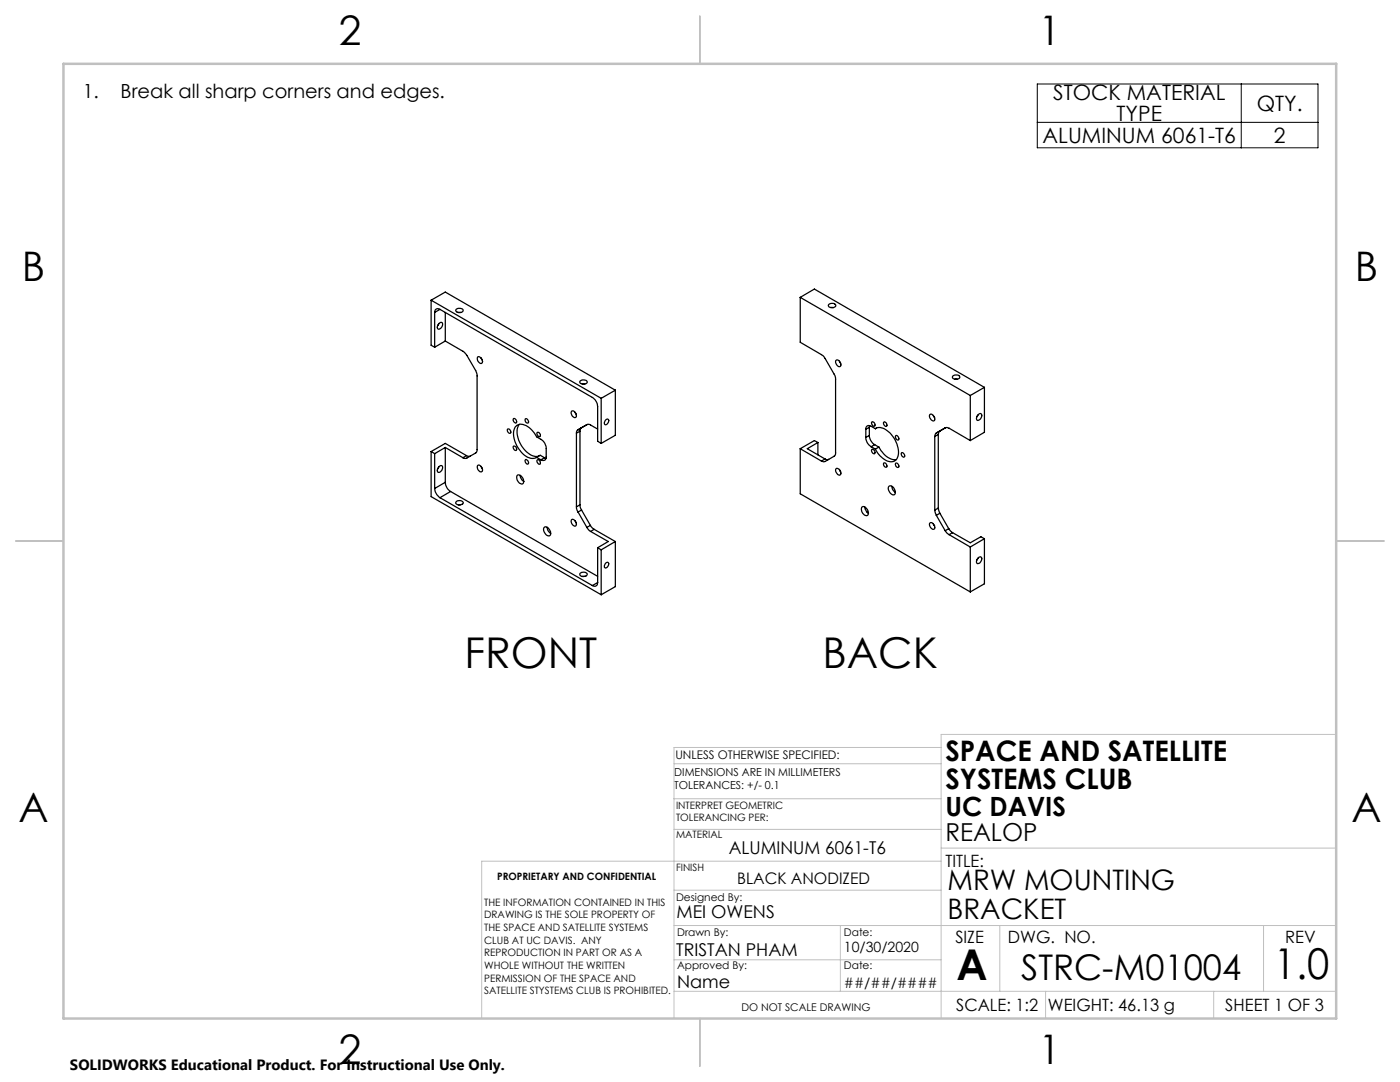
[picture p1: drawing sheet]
<svg xmlns="http://www.w3.org/2000/svg" width="279mm" height="216mm" viewBox="0 0 279 216" stroke-linecap="round" stroke-linejoin="round" font-family="sans-serif">
<path d="M207 16.8h56v12.7h-56zM247.7 16.8v12.7M207 24.4h56" fill="none" stroke="#000" stroke-width=".2"/>
<g fill="none" stroke="#c0c0c0" stroke-width=".2">
<path d="M134.5 159.4h53.3M134.5 152.4h53.3M187.8 149.2h-53.3v54M266.7 146.5h-78.9v56.7M134.5 177.6h53.3M134.5 165.5h53.3M187.8 169.2h78.9M187.8 171.8h-91.7v31.4M134.5 197.8h132.2M134.5 184.7h132.2M134.5 191.5h53.3M167.7 184.7v13.1"/>
<path d="M199.5 184.7v13.1M208.7 197.8v5.4M242.2 197.8v5.4M252.2 184.7v13.1"/>
</g>
<path d="M139.7 3.2v9.5M3.1 107.9h9.6M266.7 107.9h9.5M139.7 203.2v9.6" fill="none" stroke="#c0c0c0" stroke-width=".25"/>
<path d="M12.7 12.7h254v190.5h-254z" fill="none" stroke="#c0c0c0" stroke-width=".5"/>
<g fill="none" stroke="#000" stroke-width=".25">
<path d="M86 59.9l34 19.6M86 59.9v9l.7 .4M86 59.9l2.9-1.6 33.9 19.6M159.7 59.3v9l4.7 2.8 2.2 3.8 .2 .5v15.2l-.4 .5-1.7 1h-.3l-.5-.1M159.7 59.3l2.8-1.6 34 19.6M159.7 59.3l33.9 19.6M86.7 62.3v7M87.6 64.6l-.3 .4M87.6 64.5a.4 .4 0 0 1 .6-.1 .4 .4 0 0 1 .1 .5 .6 .6 0 0 1-.3 .7 .6 .6 0 0 1-.7-.2v-.2zM87.8 61.7l30.4 17.6a2.33 2.33 0 0 1 1.1 1.8v7l.7 .4M87.8 61.7a.65 .65 0 0 0-.7 0 .65 .65 0 0 0-.4 .6M87.8 61.7l-1.1 .6"/>
<path d="M88.9 68.1l3.9 2.3 2.1 3.5 .3 .9v15.1l-.2 .4-1.8 1.1-.5 .1-.3-.2M88.9 62.3v5.8M88.9 68.1l-2.2 1.2M91 61.7a.91 .91 0 0 1 1.4 .3 .88 .88 0 0 1-1.5-.1zM91.4 62.3h.5M95.3 71.2a.82 .82 0 0 1 .8 .4 .82 .82 0 0 1 0 .9 .99 .99 0 0 1-.8-1.3zM96 71.4l.2 .5M115.8 76a.92 .92 0 0 1 1.4 .3 .88 .88 0 0 1-1.5-.1zM116.2 76.6h.5M120 79.5v9M122.8 77.9l-2.8 1.6M122.8 77.9v9l-2.8 1.6"/>
<path d="M165.5 60.7a.82 .82 0 0 1 1.3 .4 .89 .89 0 0 1-1.5-.2zM165.8 61.4h.5M166.9 71.9a.82 .82 0 0 1 .8 .4 .82 .82 0 0 1 0 .8 .88 .88 0 0 1-.8-1.2zM167.5 72.1l.3 .4M190.2 75a.81 .81 0 0 1 1.3 .4 .86 .86 0 0 1-1.4-.2zM190.6 75.7h.5M193.6 78.9v9M196.5 77.3l-2.9 1.6M196.5 77.3v9l-2.9 1.6M86 90.1v9l34 19.6M86 90.1l.7 .4M86 90.1l2.9-1.6 4.2 2.4"/>
<path d="M86.7 97.5a2.49 2.49 0 0 0 1.1 1.8M86.7 90.5v7M87.6 93.2l-.3 .4M87.6 93.1a.4 .4 0 0 1 .6-.2 .4 .4 0 0 1 .1 .6 .71 .71 0 0 1-1 .7v-.5zM87.8 99.3l30.4 17.5M88.9 96.2a2.33 2.33 0 0 0 1 1.9M88.9 89.3v6.9M88.9 89.3l3.5 2M88.9 89.3l-2.2 1.2M88.9 96.2l-2.2 1.3M89.9 98.1l29.4 16.9M89.9 98.1l-2.1 1.2"/>
<path d="M93.1 90.9l.5 .2 .3-.1M93.1 90.9l-.7 .4M95.3 92.9a.79 .79 0 0 1 .8 .4 .79 .79 0 0 1 0 .9 .94 .94 0 0 1-.8-1.3zM96 93.1l.2 .4M101.3 85.6a.47 .47 0 0 1 .6 .3 .47 .47 0 0 1-.2 .6 .63 .63 0 0 1-.4-.9zM102.4 89.1a.45 .45 0 0 1 .6 .2 .45 .45 0 0 1-.1 .6l-.3-.3zM102.5 83.5a.5 .5 0 0 1 .5 .3 .5 .5 0 0 1-.1 .6 .68 .68 0 0 1-.4-.9zM103.2 94.9a1.04 1.04 0 0 1 1.1 .3 1.04 1.04 0 0 1 .2 1 .5 .5 0 0 1-.5 .4 .5 .5 0 0 1-.5-.3 1.39 1.39 0 0 1-.3-1.4zM103.6 84.7a4.1 4.1 0 0 0 .7 4.6 3 3 0 0 0 3.3 1.6M103.8 94.9a1.56 1.56 0 0 0 .7 1.2M104.8 83.6a.53 .53 0 0 1 .6 .2 .53 .53 0 0 1-.1 .6 .58 .58 0 0 1-.5-.8zM104.8 91.8a.52 .52 0 0 1 .6 .2 .52 .52 0 0 1-.1 .6 .61 .61 0 0 1-.5-.8z"/>
<path d="M107.1 91.3a2.69 2.69 0 0 1-3.2-1.3 4.6 4.6 0 0 1-1.1-4.8 1.68 1.68 0 0 1 2.5-.1l1.1 1a4.2 4.2 0 0 0 1.8 1.7l.5 .6 .2 .6 .1 2.1a.64 .64 0 0 1-.3 .7 .64 .64 0 0 1-.7 0M107.1 91.3l.9 .5M107.1 91.3l.7-.5 .9 .5M107.2 86.3a.48 .48 0 0 1 .6 .2 .48 .48 0 0 1-.2 .6 .62 .62 0 0 1-.4-.8zM107.2 91.8a.48 .48 0 0 1 .6 .2 .48 .48 0 0 1-.2 .6 .64 .64 0 0 1-.4-.8zM108.7 91.3l.3 .2M108.7 91.3l-.7 .5M114.1 82.1a.77 .77 0 0 1 .8 .3 .77 .77 0 0 1-.1 .9 .9 .9 0 0 1-.7-1.2zM114.7 82.2l.3 .5M115 86.4v14.7M115.4 85.8l-.3 .2-.1 .4M115.7 86l-.7 .4"/>
<path d="M115.7 86v14.7M116.1 85.3l-.2 .2-.2 .5M116.1 85.3l-.7 .5M117.1 84.7h.7l1.5 .9M117.1 84.7l-1.7 1.1M117.1 84.7l-1 .6M121 83.7l.1-.1a.41 .41 0 0 1 .4 .3 .41 .41 0 0 1-.2 .5 .38 .38 0 0 1-.5 .4 .38 .38 0 0 1-.1-.7zM159.7 89.5v9l33.9 19.6M159.7 89.5l4.2 2.5M163.2 88.3l-.7-.4-2.8 1.6M163.2 88.3l-2.1 1.2 3.5 2.1M163.2 88.3v2.5"/>
<path d="M164.6 91.6l.4 .1h.4M164.6 91.6l-.7 .4M166.9 93.5a.79 .79 0 0 1 .8 .4 .79 .79 0 0 1-.1 .9 1 1 0 0 1-.7-1.3zM167.5 93.7l.3 .5M172.8 87.3a2.23 2.23 0 0 0 1 1.8M172.8 85.7v1.6M173.5 86.9a2.23 2.23 0 0 0 1.1 1.8M173.5 85.3l-.7 .4M173.5 86.9l-.7 .4M173.5 85.3v1.6M173.5 84.9v.4M173.8 89.1l.9 .5"/>
<path d="M174 84.2a.48 .48 0 0 1 .6 .3 .48 .48 0 0 1-.2 .6 .64 .64 0 0 1-.4-.9zM174 89.7a.5 .5 0 0 1 .6 .2 .5 .5 0 0 1-.2 .7 .66 .66 0 0 1-.4-.9zM174.6 88.7l-.8 .4M174.6 88.7l.8 .5M174.7 85.5a2.28 2.28 0 0 1 2.7 .7 5.1 5.1 0 0 1 1.7 5.1 1.57 1.57 0 0 1-2.6 .4l-1.1-1-.7-1.1M174.7 85.5a1.92 1.92 0 0 0-1.5-.6l-.3 .3-.1 .5M174.9 85.4l-.2 .1M175.4 89.2a3.9 3.9 0 0 0 3.5 2.5M175.4 89.2l-.7 .4M176.4 84.2a.47 .47 0 0 1 .5 .3 .47 .47 0 0 1-.1 .6 .66 .66 0 0 1-.4-.9zM176.4 92.4a.53 .53 0 0 1 .5 .3 .53 .53 0 0 1 0 .5 .58 .58 0 0 1-.5-.8zM177.4 97.1a1 1 0 0 1 1.3 1.1 .49 .49 0 0 1-.4 .6 .49 .49 0 0 1-.6-.3 1.21 1.21 0 0 1-.3-1.4z"/>
<path d="M178 97a1.55 1.55 0 0 0 .7 1.2M178.8 87a.52 .52 0 0 1 .5 .2 .52 .52 0 0 1-.1 .6 .61 .61 0 0 1-.4-.8zM178.8 92.4a.53 .53 0 0 1 .5 .3 .53 .53 0 0 1-.1 .6 .58 .58 0 0 1-.4-.9zM179.9 90.3a.55 .55 0 0 1 .6 .3 .55 .55 0 0 1-.1 .6 .63 .63 0 0 1-.5-.9zM185.6 82.7a.85 .85 0 0 1 .8 1.3 .93 .93 0 0 1-.8-1.3zM186.3 82.9l.2 .4M186.5 87.1v14.7M186.9 86.4l2.1-1.1 4.6 2.6M186.9 86.4l-.4 .7M186.9 86.4l.7-.4-.3 .7M187.3 86.7l-.8 .4M187.3 86.7v14.7"/>
<path d="M195.2 82.8l-.3 .4M195.3 82.7a.45 .45 0 0 1 .7 .1 .45 .45 0 0 1-.2 .6 .48 .48 0 0 1-.4 .4 .48 .48 0 0 1-.5-.2l.1-.5zM91.1 100a.84 .84 0 0 1 1.3 .4 .87 .87 0 0 1-1.5-.1zM91.4 100.7h.5M108.6 105.3a1 1 0 0 1 1.3 1.1 .55 .55 0 0 1-.5 .6 .55 .55 0 0 1-.6-.5l-.3-.8zM109.2 105.2a1.55 1.55 0 0 0 .7 1.2M114.1 103.7a.79 .79 0 0 1 .8 .4 .79 .79 0 0 1-.1 .9 .94 .94 0 0 1-.7-1.3zM114.7 103.9l.3 .4M115 101.1l.4 1.1M115.4 102.2l1.7 3M115.7 100.7l.4 1.1M115.7 114.4a.9 .9 0 0 1 1.5 .2 .83 .83 0 0 1-.8 .4 .83 .83 0 0 1-.7-.5z"/>
<path d="M115.7 100.7l-.7 .4M116.1 101.8l-.7 .4M116.1 101.8l1.7 3M116.2 115h.5M117.1 105.2l.8 .8M117.8 104.8l.8 .8M117.8 104.8l-.7 .4M117.9 106l3.5 2.1-2.1 1.2M118.6 105.6l-.7 .4M118.6 105.6l4.2 2.5M119.3 116.2a.65 .65 0 0 1-.3 .7 .65 .65 0 0 1-.8-.1M119.3 109.3v6.9"/>
<path d="M119.3 109.3l.7 .4M119.3 116.2l-1.1 .6M120 109.7v9M121 112.3l.1-.1a.41 .41 0 0 1 .4 .3 .41 .41 0 0 1-.2 .5 .38 .38 0 0 1-.5 .3 .38 .38 0 0 1-.1-.6zM122.8 108.1v9l-2.8 1.6M122.8 108.1l-2.8 1.6M172 101.2a.97 .97 0 0 1 1.3 1 .52 .52 0 0 1-.3 .7 .52 .52 0 0 1-.7-.3 1.39 1.39 0 0 1-.3-1.4zM172.6 101.2a1.55 1.55 0 0 0 .7 1.2M173 102.1l.3 .2M185.5 104.4a.78 .78 0 0 1 .9 .2 .78 .78 0 0 1 .1 .9 .83 .83 0 0 1-1-1.1zM186.3 104.5l.2 .5M186.5 101.8l.4 1"/>
<path d="M186.9 102.8l1.7 3.1M187.3 101.4l.3 1M187.3 101.4l-.8 .4M187.6 102.4l-.7 .4M187.6 102.4l1.7 3.1M188.6 105.9l.8 .8M189.3 105.5l.8 .8M189.3 105.5l-.7 .4M189.4 106.7l4.2 2.4M190.1 106.3l-.7 .4M190.1 106.3l3.5 2 2.2-1.2 .7 .4M193.6 109.1v9"/>
<path d="M195.2 111.4l-.3 .4M195.3 111.2a.45 .45 0 0 1 .7 .1 .45 .45 0 0 1-.2 .7 .49 .49 0 0 1-.4 .4 .49 .49 0 0 1-.5-.2l.2-.7zM196.5 107.5v9l-2.9 1.6M196.5 107.5l-2.9 1.6"/>
</g>
<g font-size="8.5">
<text x="92.7" y="133.2">FRONT</text>
<text x="164.2" y="133.2">BACK</text>
<text x="190.9" y="195.5">A</text>
<text x="254.2" y="195.4">1.0</text>
</g>
<g font-size="8.1">
<text x="67.6" y="8.9">2</text>
<text x="207.3" y="8.9">1</text>
<text x="4.4" y="56.2">B</text>
<text x="270.4" y="56.2">B</text>
<text x="3.7" y="164.1">A</text>
<text x="269.7" y="164.1">A</text>
<text x="67.6" y="212.4">2</text>
<text x="207.3" y="212.4">1</text>
</g>
<text font-size="7.1" x="203.8" y="195.5">STRC-M01004</text>
<g font-size="5.6">
<text x="188.7" y="151.9">SPACE AND SATELLITE</text>
<text x="188.7" y="157.5">SYSTEMS CLUB</text>
<text x="189.1" y="177.6">MRW MOUNTING</text>
<text x="189.1" y="183.3">BRACKET</text>
</g>
<text font-size="5.3" x="188.7" y="162.9">UC DAVIS</text>
<text font-size="4.9" x="188.7" y="167.9">REALOP</text>
<g font-size="4.2">
<text x="210.2" y="20">STOCK MATERIAL</text>
<text x="250.8" y="22.1">QTY.</text>
<text x="208.1" y="28.5">ALUMINUM 6061-T6</text>
<text x="222.8" y="24.2">TYPE</text>
<text x="254.2" y="28.5">2</text>
</g>
<g font-size="3.9">
<text x="16.5" y="19.6">1.</text>
<text x="24.1" y="19.6">Break all sharp corners and edges.</text>
</g>
<g font-size="3.5">
<text x="145.4" y="170.4">ALUMINUM 6061-T6</text>
<text x="135" y="183.3">MEI OWENS</text>
<text x="134.9" y="190.8">TRISTAN PHAM</text>
<text x="135.1" y="197.2">Name</text>
</g>
<g font-size="3.4">
<text x="188.7" y="172.9">TITLE:</text>
<text x="190.7" y="188.1">SIZE</text>
<text x="201.1" y="188.1">DWG. NO.</text>
<text x="256.5" y="188.2">REV</text>
<text x="190.8" y="201.7">SCALE: 1:2</text>
<text x="209.1" y="201.7">WEIGHT: 46.13 g</text>
<text x="244.5" y="201.7">SHEET 1 OF 3</text>
</g>
<text font-size="3.2" x="147.1" y="176.3">BLACK ANODIZED</text>
<text font-size="3" x="14" y="213.5">SOLIDWORKS Educational Product. For Instructional Use Only.</text>
<g font-size="2.8">
<text x="168.4" y="189.9">10/30/2020</text>
<text x="168.4" y="197.2">##/##/####</text>
</g>
<text font-size="2.4" x="134.8" y="151.5">UNLESS OTHERWISE SPECIFIED:</text>
<g font-size="2.2">
<text x="134.6" y="154.8">DIMENSIONS ARE IN MILLIMETERS</text>
<text x="134.6" y="157.5">TOLERANCES: +/- 0.1</text>
</g>
<g font-size="2.1">
<text x="134.9" y="179.7">Designed By:</text>
<text x="135.1" y="186.8">Drawn By:</text>
<text x="168.4" y="186.8">Date:</text>
<text x="135.1" y="193.4">Approved By:</text>
<text x="168.4" y="193.4">Date:</text>
<text x="148" y="201.7">DO NOT SCALE DRAWING</text>
</g>
<g font-size="2">
<text x="134.9" y="161.4">INTERPRET GEOMETRIC</text>
<text x="134.9" y="167.2">MATERIAL</text>
<text x="134.9" y="163.9">TOLERANCING PER:</text>
<text x="134.9" y="173.7">FINISH</text>
<text x="99.2" y="175.6">PROPRIETARY AND CONFIDENTIAL</text>
<text x="96.6" y="180.7">THE INFORMATION CONTAINED IN THIS</text>
<text x="96.6" y="183.2">DRAWING IS THE SOLE PROPERTY OF</text>
<text x="96.6" y="185.8">THE SPACE AND SATELLITE SYSTEMS</text>
<text x="96.6" y="188.3">CLUB AT UC DAVIS. ANY</text>
<text x="96.6" y="190.8">REPRODUCTION IN PART OR AS A</text>
<text x="96.6" y="193.3">WHOLE WITHOUT THE WRITTEN</text>
<text x="96.6" y="195.9">PERMISSION OF THE SPACE AND</text>
<text x="96.6" y="198.4">SATELLITE STYSTEMS CLUB IS PROHIBITED.</text>
</g>
</svg>
